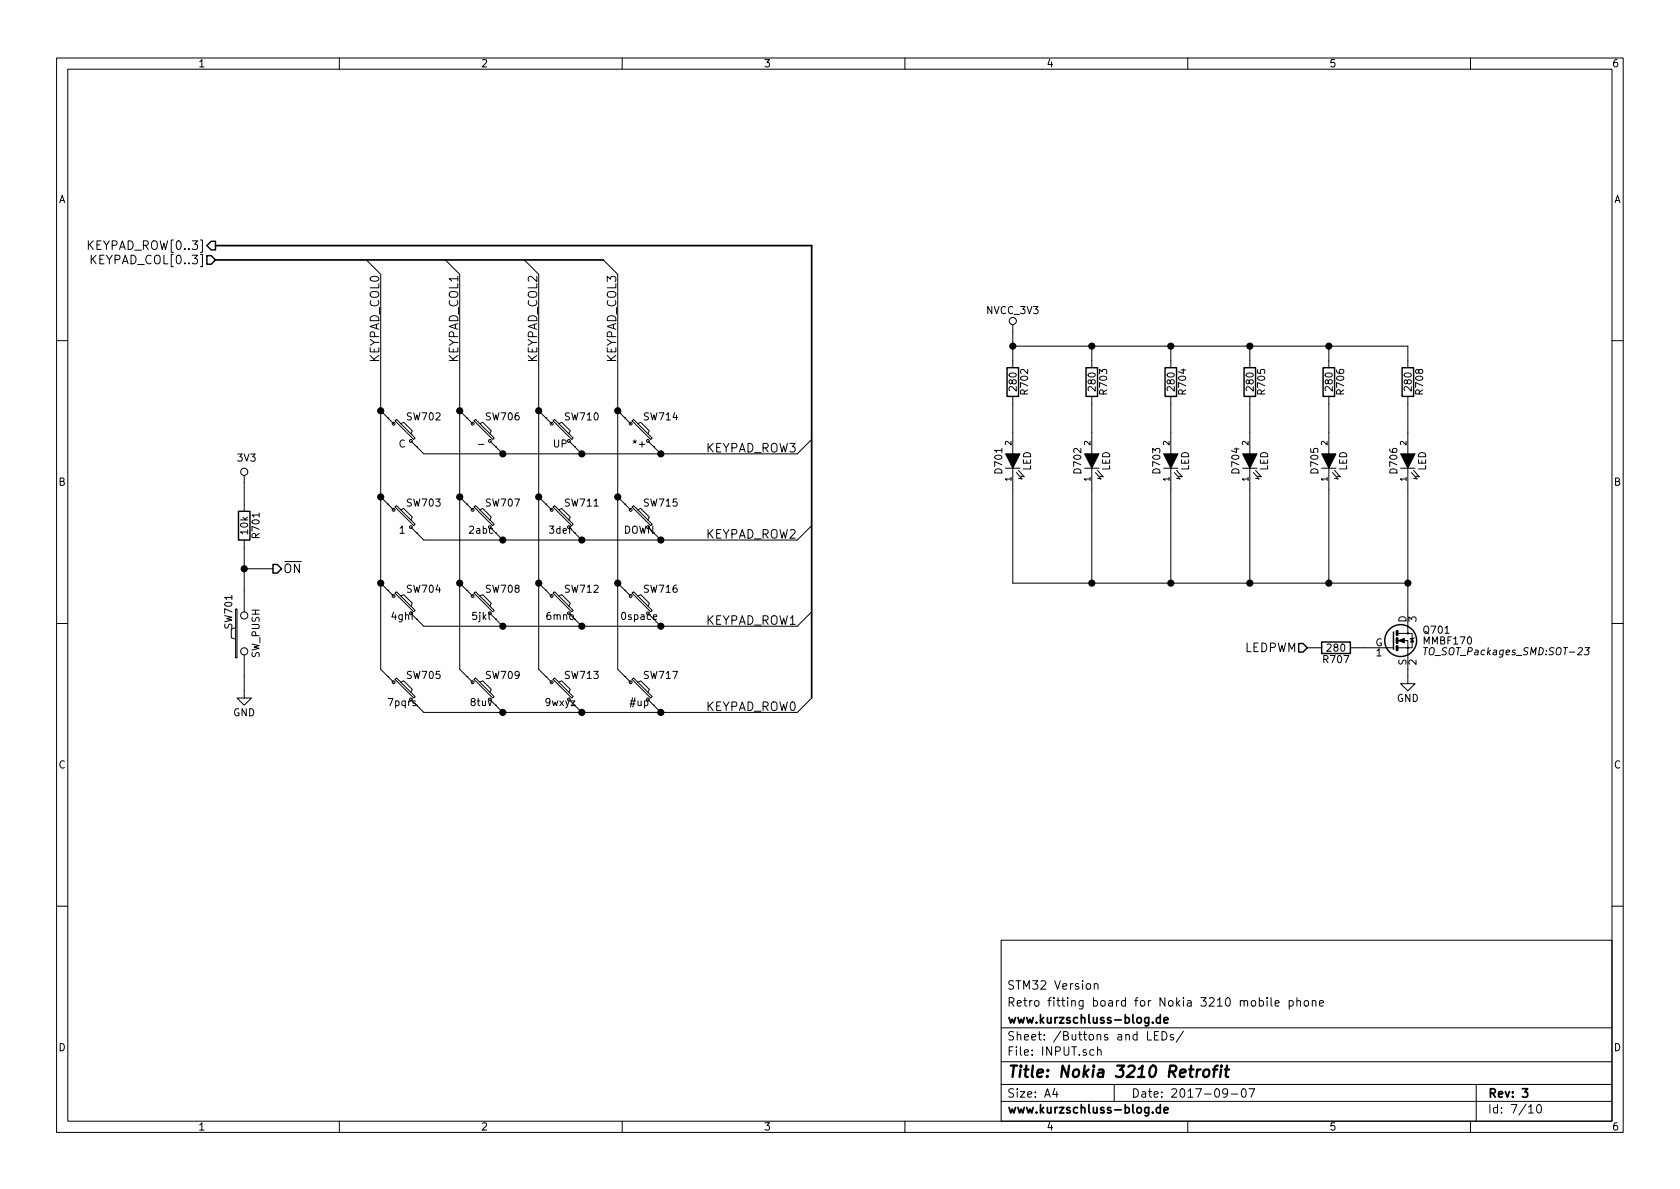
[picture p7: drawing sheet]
EESchema Schematic File Version 2
LIBS:3210retro-rescue
LIBS:a7
LIBS:ft232rl
LIBS:max1555
LIBS:tps61045
LIBS:tps62172
LIBS:mma8451q
LIBS:STM32F439NIH6
LIBS:ESP8266
LIBS:S29GL128S
LIBS:IS42S16400J
LIBS:micro_sd
LIBS:h144tc215a
LIBS:WL1807MODGIMOCT
LIBS:tp
LIBS:w3006
LIBS:tps61046
LIBS:mp34dt01tr
LIBS:drv8601
LIBS:lm4930
LIBS:ts5a22366
LIBS:tps61041dbv
LIBS:IMX7D
LIBS:ip4292cz10-tbr
LIBS:mcimx7d7dvm10sc
LIBS:pf3000
LIBS:voltages
LIBS:emif06-msd02c3
LIBS:mtfc8gacaeam-1m_wt
LIBS:sn74avc2t244
LIBS:lsm9ds1
LIBS:WM8960CGEFL
LIBS:tps61021a
LIBS:bq24400
LIBS:power
LIBS:device
LIBS:transistors
LIBS:conn
LIBS:linear
LIBS:regul
LIBS:74xx
LIBS:cmos4000
LIBS:adc-dac
LIBS:memory
LIBS:xilinx
LIBS:microcontrollers
LIBS:dsp
LIBS:microchip
LIBS:analog_switches
LIBS:motorola
LIBS:texas
LIBS:intel
LIBS:audio
LIBS:interface
LIBS:digital-audio
LIBS:philips
LIBS:display
LIBS:cypress
LIBS:siliconi
LIBS:opto
LIBS:atmel
LIBS:contrib
LIBS:valves
LIBS:stm32
LIBS:tps62742
LIBS:WM8994ECS
LIBS:tlv320adc3101
LIBS:tlv320dac3100
LIBS:3210retro-cache
EELAYER 26 0
EELAYER END
$Descr A4 11693 8268
encoding utf-8
Sheet 7 10
Title "Nokia 3210 Retrofit"
Date "2017-09-07"
Rev "3"
Comp "www.kurzschluss-blog.de"
Comment1 "Retro fitting board for Nokia 3210 mobile phone"
Comment2 "STM32 Version"
Comment3 ""
Comment4 ""
$EndDescr
$Comp
L SW_PUSH_SMALL SW702
U 1 1
P 2800 3000
F 0 "SW702" H 2950 3110 50  0000 C CNN
F 1 "C" H 2800 2921 50  0000 C CNN
F 2 "NokiaRetroFit:Foil_Button" H 2800 3000 50  0001 C CNN
F 3 "" H 2800 3000 50  0000 C CNN
	1    2800 3000
	1    0    0    -1  
$EndComp
$Comp
L SW_PUSH_SMALL SW706
U 1 1
P 3350 3000
F 0 "SW706" H 3500 3110 50  0000 C CNN
F 1 "-" H 3350 2921 50  0000 C CNN
F 2 "NokiaRetroFit:Foil_Button" H 3350 3000 50  0001 C CNN
F 3 "" H 3350 3000 50  0000 C CNN
	1    3350 3000
	1    0    0    -1  
$EndComp
$Comp
L SW_PUSH_SMALL SW710
U 1 1
P 3900 3000
F 0 "SW710" H 4050 3110 50  0000 C CNN
F 1 "UP" H 3900 2921 50  0000 C CNN
F 2 "NokiaRetroFit:Foil_Button" H 3900 3000 50  0001 C CNN
F 3 "" H 3900 3000 50  0000 C CNN
	1    3900 3000
	1    0    0    -1  
$EndComp
$Comp
L SW_PUSH_SMALL SW715
U 1 1
P 4450 3600
F 0 "SW715" H 4600 3710 50  0000 C CNN
F 1 "DOWN" H 4450 3521 50  0000 C CNN
F 2 "NokiaRetroFit:Foil_Button" H 4450 3600 50  0001 C CNN
F 3 "" H 4450 3600 50  0000 C CNN
	1    4450 3600
	1    0    0    -1  
$EndComp
$Comp
L SW_PUSH_SMALL SW703
U 1 1
P 2800 3600
F 0 "SW703" H 2950 3710 50  0000 C CNN
F 1 "1" H 2800 3521 50  0000 C CNN
F 2 "NokiaRetroFit:Foil_Button" H 2800 3600 50  0001 C CNN
F 3 "" H 2800 3600 50  0000 C CNN
	1    2800 3600
	1    0    0    -1  
$EndComp
$Comp
L SW_PUSH_SMALL SW707
U 1 1
P 3350 3600
F 0 "SW707" H 3500 3710 50  0000 C CNN
F 1 "2abc" H 3350 3521 50  0000 C CNN
F 2 "NokiaRetroFit:Foil_Button" H 3350 3600 50  0001 C CNN
F 3 "" H 3350 3600 50  0000 C CNN
	1    3350 3600
	1    0    0    -1  
$EndComp
$Comp
L SW_PUSH_SMALL SW711
U 1 1
P 3900 3600
F 0 "SW711" H 4050 3710 50  0000 C CNN
F 1 "3def" H 3900 3521 50  0000 C CNN
F 2 "NokiaRetroFit:Foil_Button" H 3900 3600 50  0001 C CNN
F 3 "" H 3900 3600 50  0000 C CNN
	1    3900 3600
	1    0    0    -1  
$EndComp
$Comp
L SW_PUSH_SMALL SW704
U 1 1
P 2800 4200
F 0 "SW704" H 2950 4310 50  0000 C CNN
F 1 "4ghi" H 2800 4121 50  0000 C CNN
F 2 "NokiaRetroFit:Foil_Button" H 2800 4200 50  0001 C CNN
F 3 "" H 2800 4200 50  0000 C CNN
	1    2800 4200
	1    0    0    -1  
$EndComp
$Comp
L SW_PUSH_SMALL SW708
U 1 1
P 3350 4200
F 0 "SW708" H 3500 4310 50  0000 C CNN
F 1 "5jkl" H 3350 4121 50  0000 C CNN
F 2 "NokiaRetroFit:Foil_Button" H 3350 4200 50  0001 C CNN
F 3 "" H 3350 4200 50  0000 C CNN
	1    3350 4200
	1    0    0    -1  
$EndComp
$Comp
L SW_PUSH_SMALL SW712
U 1 1
P 3900 4200
F 0 "SW712" H 4050 4310 50  0000 C CNN
F 1 "6mno" H 3900 4121 50  0000 C CNN
F 2 "NokiaRetroFit:Foil_Button" H 3900 4200 50  0001 C CNN
F 3 "" H 3900 4200 50  0000 C CNN
	1    3900 4200
	1    0    0    -1  
$EndComp
$Comp
L SW_PUSH_SMALL SW705
U 1 1
P 2800 4800
F 0 "SW705" H 2950 4910 50  0000 C CNN
F 1 "7pqrs" H 2800 4721 50  0000 C CNN
F 2 "NokiaRetroFit:Foil_Button" H 2800 4800 50  0001 C CNN
F 3 "" H 2800 4800 50  0000 C CNN
	1    2800 4800
	1    0    0    -1  
$EndComp
$Comp
L SW_PUSH_SMALL SW709
U 1 1
P 3350 4800
F 0 "SW709" H 3500 4910 50  0000 C CNN
F 1 "8tuv" H 3350 4721 50  0000 C CNN
F 2 "NokiaRetroFit:Foil_Button" H 3350 4800 50  0001 C CNN
F 3 "" H 3350 4800 50  0000 C CNN
	1    3350 4800
	1    0    0    -1  
$EndComp
$Comp
L SW_PUSH_SMALL SW713
U 1 1
P 3900 4800
F 0 "SW713" H 4050 4910 50  0000 C CNN
F 1 "9wxyz" H 3900 4721 50  0000 C CNN
F 2 "NokiaRetroFit:Foil_Button" H 3900 4800 50  0001 C CNN
F 3 "" H 3900 4800 50  0000 C CNN
	1    3900 4800
	1    0    0    -1  
$EndComp
$Comp
L SW_PUSH_SMALL SW714
U 1 1
P 4450 3000
F 0 "SW714" H 4600 3110 50  0000 C CNN
F 1 "*+" H 4450 2921 50  0000 C CNN
F 2 "NokiaRetroFit:Foil_Button" H 4450 3000 50  0001 C CNN
F 3 "" H 4450 3000 50  0000 C CNN
	1    4450 3000
	1    0    0    -1  
$EndComp
$Comp
L SW_PUSH_SMALL SW716
U 1 1
P 4450 4200
F 0 "SW716" H 4600 4310 50  0000 C CNN
F 1 "0space" H 4450 4121 50  0000 C CNN
F 2 "NokiaRetroFit:Foil_Button" H 4450 4200 50  0001 C CNN
F 3 "" H 4450 4200 50  0000 C CNN
	1    4450 4200
	1    0    0    -1  
$EndComp
$Comp
L SW_PUSH_SMALL SW717
U 1 1
P 4450 4800
F 0 "SW717" H 4600 4910 50  0000 C CNN
F 1 "#up" H 4450 4721 50  0000 C CNN
F 2 "NokiaRetroFit:Foil_Button" H 4450 4800 50  0001 C CNN
F 3 "" H 4450 4800 50  0000 C CNN
	1    4450 4800
	1    0    0    -1  
$EndComp
$Comp
L GND #PWR0129
U 1 1
P 1700 4800
F 0 "#PWR0129" H 1700 4550 50  0001 C CNN
F 1 "GND" H 1700 4650 50  0000 C CNN
F 2 "" H 1700 4800 50  0000 C CNN
F 3 "" H 1700 4800 50  0000 C CNN
	1    1700 4800
	1    0    0    -1  
$EndComp
Wire Wire Line
	1700 4800 1700 4700
$Comp
L SW_PUSH SW701
U 1 1
P 1700 4400
F 0 "SW701" H 1850 4510 50  0000 C CNN
F 1 "SW_PUSH" H 1700 4320 50  0000 C CNN
F 2 "NokiaRetroFit:TS-015A" H 1700 4400 50  0001 C CNN
F 3 "" H 1700 4400 50  0000 C CNN
	1    1700 4400
	0    -1   -1   0   
$EndComp
Text HLabel 1900 3950 2    60   Output ~ 0
~ON
Wire Wire Line
	1700 3800 1700 4100
Wire Wire Line
	1900 3950 1700 3950
Connection ~ 1700 3950
$Comp
L R R701
U 1 1
P 1700 3650
F 0 "R701" V 1780 3650 50  0000 C CNN
F 1 "10k" V 1700 3650 50  0000 C CNN
F 2 "Resistors_SMD:R_0402_NoSilk" V 1630 3650 50  0001 C CNN
F 3 "" H 1700 3650 50  0000 C CNN
	1    1700 3650
	1    0    0    -1  
$EndComp
Wire Wire Line
	1700 3500 1700 3350
Wire Wire Line
	2700 2900 2650 2850
Wire Wire Line
	2900 3100 2950 3150
Wire Wire Line
	3250 2900 3200 2850
Wire Wire Line
	3450 3100 3500 3150
Wire Wire Line
	2950 3150 5550 3150
Wire Wire Line
	4050 3150 4000 3100
Connection ~ 3500 3150
Wire Wire Line
	4600 3150 4550 3100
Connection ~ 4050 3150
Connection ~ 4600 3150
Wire Wire Line
	2950 3750 5550 3750
Wire Wire Line
	4600 3750 4550 3700
Wire Wire Line
	4050 3750 4000 3700
Connection ~ 4600 3750
Wire Wire Line
	3500 3750 3450 3700
Connection ~ 4050 3750
Wire Wire Line
	2950 3750 2900 3700
Connection ~ 3500 3750
Wire Wire Line
	4300 3450 4350 3500
Wire Wire Line
	4300 1900 4300 4650
Wire Wire Line
	4300 2850 4350 2900
Wire Wire Line
	3750 3450 3800 3500
Wire Wire Line
	3750 1900 3750 4650
Wire Wire Line
	3750 2850 3800 2900
Wire Wire Line
	3200 3450 3250 3500
Wire Wire Line
	3200 1900 3200 4650
Wire Wire Line
	2650 3450 2700 3500
Wire Wire Line
	2650 1900 2650 4650
Connection ~ 2650 2850
Connection ~ 3200 2850
Connection ~ 3750 2850
Connection ~ 4300 2850
Wire Wire Line
	2650 4050 2700 4100
Connection ~ 2650 3450
Wire Wire Line
	2650 4650 2700 4700
Connection ~ 2650 4050
Wire Wire Line
	2900 4300 2950 4350
Wire Wire Line
	2950 4350 5550 4350
Wire Wire Line
	3500 4350 3450 4300
Wire Wire Line
	4050 4350 4000 4300
Connection ~ 3500 4350
Wire Wire Line
	4600 4350 4550 4300
Connection ~ 4050 4350
Connection ~ 4600 4350
Wire Wire Line
	4300 4050 4350 4100
Connection ~ 4300 3450
Wire Wire Line
	3750 4050 3800 4100
Connection ~ 3750 3450
Wire Wire Line
	3200 4050 3250 4100
Connection ~ 3200 3450
Wire Wire Line
	2900 4900 2950 4950
Wire Wire Line
	3500 4950 3450 4900
Wire Wire Line
	4050 4950 4000 4900
Connection ~ 3500 4950
Wire Wire Line
	4600 4950 4550 4900
Connection ~ 4050 4950
Wire Wire Line
	4300 4650 4350 4700
Connection ~ 4300 4050
Wire Wire Line
	3750 4650 3800 4700
Connection ~ 3750 4050
Wire Wire Line
	3200 4650 3250 4700
Connection ~ 3200 4050
Connection ~ 4600 4950
$Comp
L R R702
U 1 1
P 7050 2650
F 0 "R702" V 7130 2650 50  0000 C CNN
F 1 "280" V 7050 2650 50  0000 C CNN
F 2 "Resistors_SMD:R_0402_NoSilk" V 6980 2650 50  0001 C CNN
F 3 "" H 7050 2650 50  0000 C CNN
	1    7050 2650
	1    0    0    -1  
$EndComp
Wire Wire Line
	7050 2800 7050 3000
$Comp
L R R703
U 1 1
P 7600 2650
F 0 "R703" V 7680 2650 50  0000 C CNN
F 1 "280" V 7600 2650 50  0000 C CNN
F 2 "Resistors_SMD:R_0402_NoSilk" V 7530 2650 50  0001 C CNN
F 3 "" H 7600 2650 50  0000 C CNN
	1    7600 2650
	1    0    0    -1  
$EndComp
$Comp
L R R704
U 1 1
P 8150 2650
F 0 "R704" V 8230 2650 50  0000 C CNN
F 1 "280" V 8150 2650 50  0000 C CNN
F 2 "Resistors_SMD:R_0402_NoSilk" V 8080 2650 50  0001 C CNN
F 3 "" H 8150 2650 50  0000 C CNN
	1    8150 2650
	1    0    0    -1  
$EndComp
$Comp
L R R705
U 1 1
P 8700 2650
F 0 "R705" V 8780 2650 50  0000 C CNN
F 1 "280" V 8700 2650 50  0000 C CNN
F 2 "Resistors_SMD:R_0402_NoSilk" V 8630 2650 50  0001 C CNN
F 3 "" H 8700 2650 50  0000 C CNN
	1    8700 2650
	1    0    0    -1  
$EndComp
$Comp
L R R706
U 1 1
P 9250 2650
F 0 "R706" V 9330 2650 50  0000 C CNN
F 1 "280" V 9250 2650 50  0000 C CNN
F 2 "Resistors_SMD:R_0402_NoSilk" V 9180 2650 50  0001 C CNN
F 3 "" H 9250 2650 50  0000 C CNN
	1    9250 2650
	1    0    0    -1  
$EndComp
$Comp
L R R708
U 1 1
P 9800 2650
F 0 "R708" V 9880 2650 50  0000 C CNN
F 1 "280" V 9800 2650 50  0000 C CNN
F 2 "Resistors_SMD:R_0402_NoSilk" V 9730 2650 50  0001 C CNN
F 3 "" H 9800 2650 50  0000 C CNN
	1    9800 2650
	1    0    0    -1  
$EndComp
Wire Wire Line
	7600 2800 7600 3000
Wire Wire Line
	8150 2800 8150 3000
Wire Wire Line
	8700 2800 8700 3000
Wire Wire Line
	9250 2800 9250 3000
Wire Wire Line
	9800 2800 9800 3000
Wire Wire Line
	7050 2300 7050 2500
Wire Wire Line
	7050 2400 9800 2400
Wire Wire Line
	7600 2400 7600 2500
Connection ~ 7050 2400
Wire Wire Line
	8150 2400 8150 2500
Connection ~ 7600 2400
Wire Wire Line
	8700 2400 8700 2500
Connection ~ 8150 2400
Wire Wire Line
	9250 2400 9250 2500
Connection ~ 8700 2400
Wire Wire Line
	9800 2400 9800 2500
Connection ~ 9250 2400
Entry Wire Line
	2550 1800 2650 1900
Entry Wire Line
	3100 1800 3200 1900
Entry Wire Line
	3650 1800 3750 1900
Entry Wire Line
	4200 1800 4300 1900
Entry Wire Line
	5550 4950 5650 4850
Entry Wire Line
	5550 4350 5650 4250
Entry Wire Line
	5550 3750 5650 3650
Entry Wire Line
	5550 3150 5650 3050
Text HLabel 1500 1700 0    60   Output ~ 0
KEYPAD_ROW[0..3]
Wire Bus Line
	5650 1700 5650 4850
Text HLabel 9100 4500 0    60   Input ~ 0
LEDPWM
Text Label 5550 4950 2    60   ~ 0
KEYPAD_ROW0
Text Label 5550 4350 2    60   ~ 0
KEYPAD_ROW1
Text Label 5550 3750 2    60   ~ 0
KEYPAD_ROW2
Text Label 5550 3150 2    60   ~ 0
KEYPAD_ROW3
Text Label 2650 1900 3    60   ~ 0
KEYPAD_COL0
Text Label 3200 1900 3    60   ~ 0
KEYPAD_COL1
Text Label 3750 1900 3    60   ~ 0
KEYPAD_COL2
Text Label 4300 1900 3    60   ~ 0
KEYPAD_COL3
Text HLabel 1500 1800 0    60   Input ~ 0
KEYPAD_COL[0..3]
Wire Bus Line
	1500 1800 4200 1800
Wire Bus Line
	1500 1700 5650 1700
Wire Wire Line
	9800 3400 9800 4250
Wire Wire Line
	7050 4050 9800 4050
Wire Wire Line
	7050 3400 7050 4050
Wire Wire Line
	7600 3400 7600 4050
Connection ~ 7600 4050
Wire Wire Line
	8150 3400 8150 4050
Connection ~ 8150 4050
Wire Wire Line
	8700 3400 8700 4050
Connection ~ 8700 4050
Wire Wire Line
	9250 3400 9250 4050
Connection ~ 9250 4050
$Comp
L MMBF170-RESCUE-3210retro Q701
U 1 1
P 9700 4450
F 0 "Q701" H 9900 4525 50  0000 L CNN
F 1 "MMBF170" H 9900 4450 50  0000 L CNN
F 2 "TO_SOT_Packages_SMD:SOT-23" H 9900 4375 50  0000 L CIN
F 3 "" H 9700 4450 50  0000 L CNN
	1    9700 4450
	1    0    0    -1  
$EndComp
$Comp
L R R707
U 1 1
P 9300 4500
F 0 "R707" V 9380 4500 50  0000 C CNN
F 1 "280" V 9300 4500 50  0000 C CNN
F 2 "Resistors_SMD:R_0402_NoSilk" V 9230 4500 50  0001 C CNN
F 3 "" H 9300 4500 50  0000 C CNN
	1    9300 4500
	0    1    1    0   
$EndComp
Wire Wire Line
	9500 4500 9450 4500
Wire Wire Line
	9150 4500 9100 4500
$Comp
L GND #PWR0130
U 1 1
P 9800 4700
F 0 "#PWR0130" H 9800 4450 50  0001 C CNN
F 1 "GND" H 9800 4550 50  0000 C CNN
F 2 "" H 9800 4700 50  0000 C CNN
F 3 "" H 9800 4700 50  0000 C CNN
	1    9800 4700
	1    0    0    -1  
$EndComp
Wire Wire Line
	9800 4700 9800 4650
Connection ~ 9800 4050
$Comp
L NVCC_3V3 #PWR0131
U 1 1
P 7050 2300
F 0 "#PWR0131" H 7050 2150 50  0001 C CNN
F 1 "NVCC_3V3" H 7050 2450 50  0000 C CNN
F 2 "" H 7050 2300 50  0001 C CNN
F 3 "" H 7050 2300 50  0001 C CNN
	1    7050 2300
	1    0    0    -1  
$EndComp
$Comp
L LED-RESCUE-3210retro D701
U 1 1
P 7050 3200
F 0 "D701" H 7050 3300 50  0000 C CNN
F 1 "LED" H 7050 3100 50  0000 C CNN
F 2 "LEDs:LED_0603" H 7050 3200 50  0001 C CNN
F 3 "" H 7050 3200 50  0000 C CNN
	1    7050 3200
	0    -1   -1   0   
$EndComp
$Comp
L LED-RESCUE-3210retro D702
U 1 1
P 7600 3200
F 0 "D702" H 7600 3300 50  0000 C CNN
F 1 "LED" H 7600 3100 50  0000 C CNN
F 2 "LEDs:LED_0603" H 7600 3200 50  0001 C CNN
F 3 "" H 7600 3200 50  0000 C CNN
	1    7600 3200
	0    -1   -1   0   
$EndComp
$Comp
L LED-RESCUE-3210retro D703
U 1 1
P 8150 3200
F 0 "D703" H 8150 3300 50  0000 C CNN
F 1 "LED" H 8150 3100 50  0000 C CNN
F 2 "LEDs:LED_0603" H 8150 3200 50  0001 C CNN
F 3 "" H 8150 3200 50  0000 C CNN
	1    8150 3200
	0    -1   -1   0   
$EndComp
$Comp
L LED-RESCUE-3210retro D704
U 1 1
P 8700 3200
F 0 "D704" H 8700 3300 50  0000 C CNN
F 1 "LED" H 8700 3100 50  0000 C CNN
F 2 "LEDs:LED_0603" H 8700 3200 50  0001 C CNN
F 3 "" H 8700 3200 50  0000 C CNN
	1    8700 3200
	0    -1   -1   0   
$EndComp
$Comp
L LED-RESCUE-3210retro D705
U 1 1
P 9250 3200
F 0 "D705" H 9250 3300 50  0000 C CNN
F 1 "LED" H 9250 3100 50  0000 C CNN
F 2 "LEDs:LED_0603" H 9250 3200 50  0001 C CNN
F 3 "" H 9250 3200 50  0000 C CNN
	1    9250 3200
	0    -1   -1   0   
$EndComp
$Comp
L LED-RESCUE-3210retro D706
U 1 1
P 9800 3200
F 0 "D706" H 9800 3300 50  0000 C CNN
F 1 "LED" H 9800 3100 50  0000 C CNN
F 2 "LEDs:LED_0603" H 9800 3200 50  0001 C CNN
F 3 "" H 9800 3200 50  0000 C CNN
	1    9800 3200
	0    -1   -1   0   
$EndComp
Wire Wire Line
	2950 4950 5550 4950
$Comp
L 3V3 #PWR03
U 1 1
P 1700 3350
F 0 "#PWR03" H 1700 3200 50  0001 C CNN
F 1 "3V3" H 1717 3523 50  0000 C CNN
F 2 "" H 1700 3350 50  0001 C CNN
F 3 "" H 1700 3350 50  0001 C CNN
	1    1700 3350
	1    0    0    -1  
$EndComp
$EndSCHEMATC
